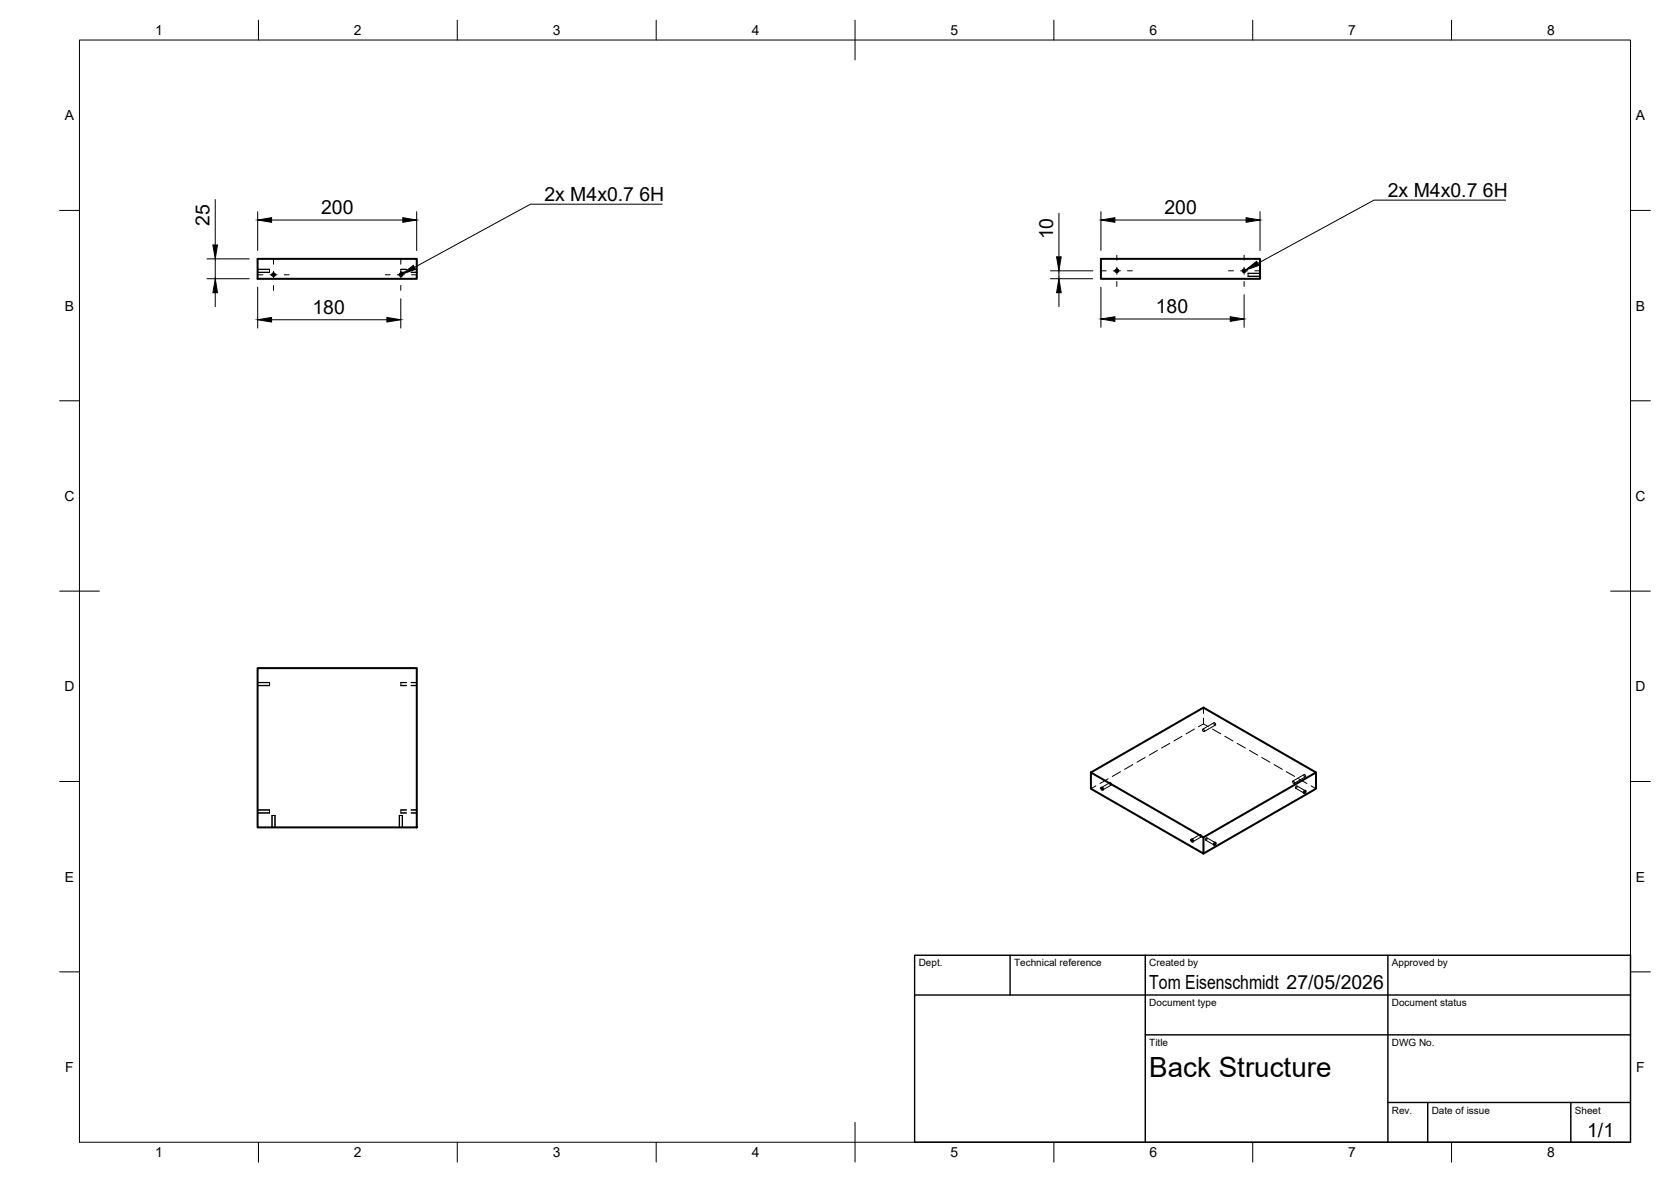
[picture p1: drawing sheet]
<svg xmlns="http://www.w3.org/2000/svg" width="420mm" height="297mm" viewBox="0 0 420 297" stroke-linecap="round" stroke-linejoin="round" font-family="sans-serif">
<!-- layer: Visible -->
<g fill="none" stroke="#000" stroke-width=".51">
<path d="M64.8 65.1h40v5h-40zM276.8 65.1h40v5h-40zM64.8 167.9h40v40h-40zM274.3 194.1l28.3 16.3v4.1l-28.3-16.3zM274.3 194.1l28.3-16.3 28.3 16.3v4.1l-28.3 16.3M327.9 198.8l.3-.1 .1 .2-.2 .4-.3-.2zM330.9 194.1l-28.3 16.3M305.3 211.9l.3-.1 .1 .1-.2 .4-.3-.1z"/>
<circle cx="68.8" cy="69" r=".33"/>
<circle cx="100.8" cy="69" r=".33"/>
<circle cx="280.8" cy="68" r=".33"/>
<circle cx="312.8" cy="68" r=".33"/>
<circle cx="277.1" cy="198.2" r=".25"/>
<circle cx="299.7" cy="211.3" r=".25"/>
</g>
<!-- layer: Hidden -->
<g fill="none" stroke="#000" stroke-width=".25">
<path d="M64.8 67.7h3M64.8 68.4h3M67.8 67.7v.8M100.8 67.7v.8M100.8 67.7h1.4M100.8 68.4h1.4M103.4 67.7h1.4M103.4 68.4h1.4M313.8 68.7v.8M313.8 69.4h3M313.8 68.7h3M64.8 171.6h3"/>
<path d="M64.8 172.2h3M67.8 171.5v.8M100.8 171.5v.8M100.8 171.6h1.4M100.8 172.2h1.4M103.4 171.6h1.4M103.4 172.2h1.4M302.6 177.8v1.5M275.5 197.5l-1.2 .7M278.6 195.7l-2 1.2M279 196.8a.26 .26 0 0 1 .5 .1 .26 .26 0 0 1-.3 .3zM279.1 196.7l-2.1 1.2"/>
<path d="M279.4 197.3l-2.1 1.2M281.7 193.9l-2 1.2M284.8 192.1l-2 1.2M287.9 190.4l-2 1.1M291 188.6l-2 1.2M294.1 186.8l-2 1.2M297.2 185l-2 1.2M300.3 183.2l-2 1.2M302.4 183.3a.29 .29 0 0 1 .4 .1 .29 .29 0 0 1-.2 .4zM302.6 181.9l-1.3 .7M302.6 180.5v1.4M302.6 181.9l1.2 .7"/>
<path d="M304.9 183.2l2 1.2M305.2 181.7a.29 .29 0 0 1 .4 .1 .29 .29 0 0 1-.2 .4zM305.3 181.6l-2.9 1.6M305.6 182.2l-2.8 1.6M308 185l2 1.2M311.1 186.8l2 1.2M314.2 188.6l2 1.2M317.3 190.4l2 1.1M320.4 192.1l2 1.2M323.4 193.9l2.1 1.2M325 196.3a.27 .27 0 0 1 .5 .2 .26 .26 0 0 1-.3 .3zM325.8 198.1l2.1 1.2"/>
<path d="M325.8 197.7a.25 .25 0 0 1 .4-.1 .25 .25 0 0 1-.2 .4l-.2 .1zM326.1 197.5l2.1 1.2M326.6 195.7l2 1.2M327.9 194.7a.27 .27 0 0 1 .4 .1 .27 .27 0 0 1-.3 .4zM327.9 194.7l-2.8 1.6M328.2 195.2l-2.8 1.7M329.6 197.5l1.3 .7M64.8 203.6h3M64.8 204.3h3M67.8 203.5v.8M68.4 204.9h.8M68.4 204.9v3"/>
<path d="M69.1 204.9v3M100.4 204.9h.8M100.5 204.9v3M100.8 203.5v.8M100.8 203.6h1.4M100.8 204.3h1.4M101.1 204.9v3M103.4 203.6h1.4M103.4 204.3h1.4M301.7 209.8a.27 .27 0 0 1 .4 .1 .27 .27 0 0 1-.2 .4zM301.7 209.7l-2.1 1.3M302 210.3l-2.1 1.2"/>
<path d="M303.1 211.1l2.2 1.3M303.2 210.6a.26 .26 0 0 1 .3 .4 .26 .26 0 0 1-.4 .1zM303.5 210.6l2.1 1.2"/>
</g>
<!-- layer: Visible Narrow -->
<path d="M68.4 69.1a.41 .41 0 0 1 .3-.5 .41 .41 0 0 1 .5 .4 .41 .41 0 0 1-.3 .4M100.4 69.1a.41 .41 0 0 1 .3-.5 .41 .41 0 0 1 .5 .4 .41 .41 0 0 1-.3 .4M280.4 68.1a.41 .41 0 0 1 .4-.5 .41 .41 0 0 1 .4 .4 .41 .41 0 0 1-.3 .5M312.4 68.1a.41 .41 0 0 1 .4-.5 .41 .41 0 0 1 .4 .4 .41 .41 0 0 1-.3 .5" fill="none" stroke="#000" stroke-width=".25"/>
<!-- layer: Hidden Narrow -->
<g fill="none" stroke="#000" stroke-width=".25">
<path d="M64.8 67.7h3M64.8 68.5h3M100.8 67.7h1.4M100.8 68.5h1.4M103.4 67.7h1.4M103.4 68.5h1.4M280.4 68.1l.4 .4M312.4 68.1l.4 .4M313.8 69.5h3M313.8 68.7h3M64.8 171.5h3M64.8 172.3h3"/>
<path d="M100.8 171.5h1.4M100.8 172.3h1.4M103.4 171.5h1.4M103.4 172.3h1.4M64.8 203.5h3M64.8 204.3h3M68.4 204.9v3M69.2 204.9v3M100.4 204.9v3M100.8 203.5h1.4M100.8 204.3h1.4M101.2 204.9v3"/>
<path d="M103.4 203.5h1.4M103.4 204.3h1.4"/>
</g>
<!-- layer: BORDER -->
<g fill="none" stroke="#000" stroke-width=".25">
<path d="M20 10.1h390v276.9h-390zM65 5.1v5M115 5.1v5M165 5.1v5M215 5.1v10M265 5.1v5M315 5.1v5M365 5.1v5M15 52.9h5M410 52.9h5M15 100.7h5M410 100.7h5"/>
<path d="M15 148.6h10M405 148.6h10M15 196.4h5M410 196.4h5M15 244.2h5M410 244.2h5M65 287v5M115 287v5M165 287v5M215 282.1v9.9M265 287v5M315 287v5"/>
<path d="M365 287v5"/>
</g>
<!-- layer: TITLEBLOCK -->
<path d="M230 240.1h180v46.9h-180zM230 250h180M254 240.1v9.9M288 240.1v46.9M349 240.1v46.9M288 260.1h122M349 277.1h61M359 277.1v9.9M395 277.1v9.9" fill="none" stroke="#000" stroke-width=".36"/>
<!-- layer: Smart Centers -->
<g fill="none" stroke="#000" stroke-width=".25">
<path d="M64.9 69.1h1.2M67.9 69.1h1.8M68.8 65.1v1.3M68.8 68.2v1.7M68.8 71.7v1.3M71.5 69.1h1.2M96.9 69.1h1.2M99.9 69.1h1.8M100.8 65.1v1.3M100.8 68.2v1.7M100.8 71.7v1.3M103.5 69.1h1.2"/>
<path d="M276.9 68.1h1.3M279.9 68.1h1.8M280.8 64.1v1.3M280.8 67.2v1.7M280.8 70.7v1.3M283.5 68.1h1.2M308.9 68.1h1.2M311.9 68.1h1.8M312.8 64.1v1.3M312.8 67.2v1.7M312.8 70.7v1.3M315.5 68.1h1.2"/>
</g>
<!-- layer: FD_Dimensions -->
<g fill="none" stroke="#000" stroke-width=".25">
<path d="M54.1 50.2v11.4M64.8 53.2v9.8M68.3 55.3h33M104.8 53.2v9.8M266.3 53.6v10.9M276.8 53.2v9.8M280.3 55.3h33M316.8 53.2v9.8M52 70h10.7M52 65.1h10.7M54.1 65.1v4.9M54.1 73.6v3.5"/>
<path d="M64.8 72.2v10.3M100.8 75.1v7.4M264.1 70h10.6M264.1 68.1h10.7M266.3 68.1v1.9M266.3 73.6v3.5M276.8 72.2v10.1M312.8 74.1v8.2M68.3 80.4h29M280.3 80.2h29"/>
</g>
<path d="M64.8 55.3l3.5-.6v1.2zM101.3 54.7l3.5 .6-3.5 .6zM276.8 55.3l3.5-.6v1.2zM313.3 54.7l3.5 .6-3.5 .6zM54.1 70l.6 3.6h-1.2zM53.5 61.6h1.2l-.6 3.5zM64.8 80.4l3.5-.6v1.1zM97.3 79.8l3.5 .6-3.5 .5zM266.3 70l.5 3.6h-1.1zM265.7 64.5h1.1l-.5 3.6zM276.8 80.2l3.5-.6v1.2zM309.3 79.6l3.5 .6-3.5 .6z" fill="#000" stroke="#000" stroke-width=".25"/>
<!-- layer: Hole Notes -->
<path d="M101.1 68.9l2.8-2.2 .6 1zM313.2 67.9l2.8-2.2 .5 1z" fill="#000" stroke="#000" stroke-width=".25"/>
<path d="M166.5 51.3h-33.1l-29.2 15.9M378.6 50.3h-33.1l-29.2 15.9" fill="none" stroke="#000" stroke-width=".25"/>
<text font-size="7" x="289" y="270.6">Back Structure</text>
<g font-size="4.9">
<text x="80.8" y="53.8">200</text>
<text x="136.9" y="50.6">2x M4x0.7</text>
<text x="160.8" y="50.6">6H</text>
<text x="292.8" y="53.8">200</text>
<text x="349" y="49.6">2x M4x0.7</text>
<text x="372.9" y="49.6">6H</text>
<text x="52.7" y="56.8" transform="rotate(-90 52.7 56.8)">25</text>
<text x="264.8" y="60.2" transform="rotate(-90 264.8 60.2)">10</text>
<text x="78.5" y="78.9">180</text>
<text x="290.6" y="78.7">180</text>
<text x="289" y="248.5">Tom Eisenschmidt 27/05/2026</text>
<text x="399.1" y="285.7">1/1</text>
</g>
<g font-size="3.5">
<text x="39" y="8.8">1</text>
<text x="89" y="8.8">2</text>
<text x="139" y="8.8">3</text>
<text x="189" y="8.8">4</text>
<text x="239" y="8.8">5</text>
<text x="289" y="8.8">6</text>
<text x="339" y="8.8">7</text>
<text x="389" y="8.8">8</text>
<text x="16.3" y="30.2">A</text>
<text x="411.3" y="30.2">A</text>
<text x="16.3" y="78">B</text>
<text x="411.3" y="78">B</text>
<text x="16.2" y="125.9">C</text>
<text x="411.2" y="125.9">C</text>
<text x="16.2" y="173.7">D</text>
<text x="411.2" y="173.7">D</text>
<text x="16.3" y="221.6">E</text>
<text x="411.3" y="221.6">E</text>
<text x="16.4" y="269.4">F</text>
<text x="411.4" y="269.4">F</text>
<text x="39" y="290.8">1</text>
<text x="89" y="290.8">2</text>
<text x="139" y="290.8">3</text>
<text x="189" y="290.8">4</text>
<text x="239" y="290.8">5</text>
<text x="289" y="290.8">6</text>
<text x="339" y="290.8">7</text>
<text x="389" y="290.8">8</text>
</g>
<g font-size="2.5">
<text x="231" y="242.9">Dept.</text>
<text x="255" y="242.9">Technical reference</text>
<text x="289" y="242.9">Created by</text>
<text x="350" y="242.9">Approved by</text>
<text x="289" y="252.8">Document type</text>
<text x="350" y="252.8">Document status</text>
<text x="289" y="262.9">Title</text>
<text x="350" y="262.9">DWG No.</text>
<text x="350" y="279.9">Rev.</text>
<text x="360" y="279.9">Date of issue</text>
<text x="396" y="279.9">Sheet</text>
</g>
</svg>
